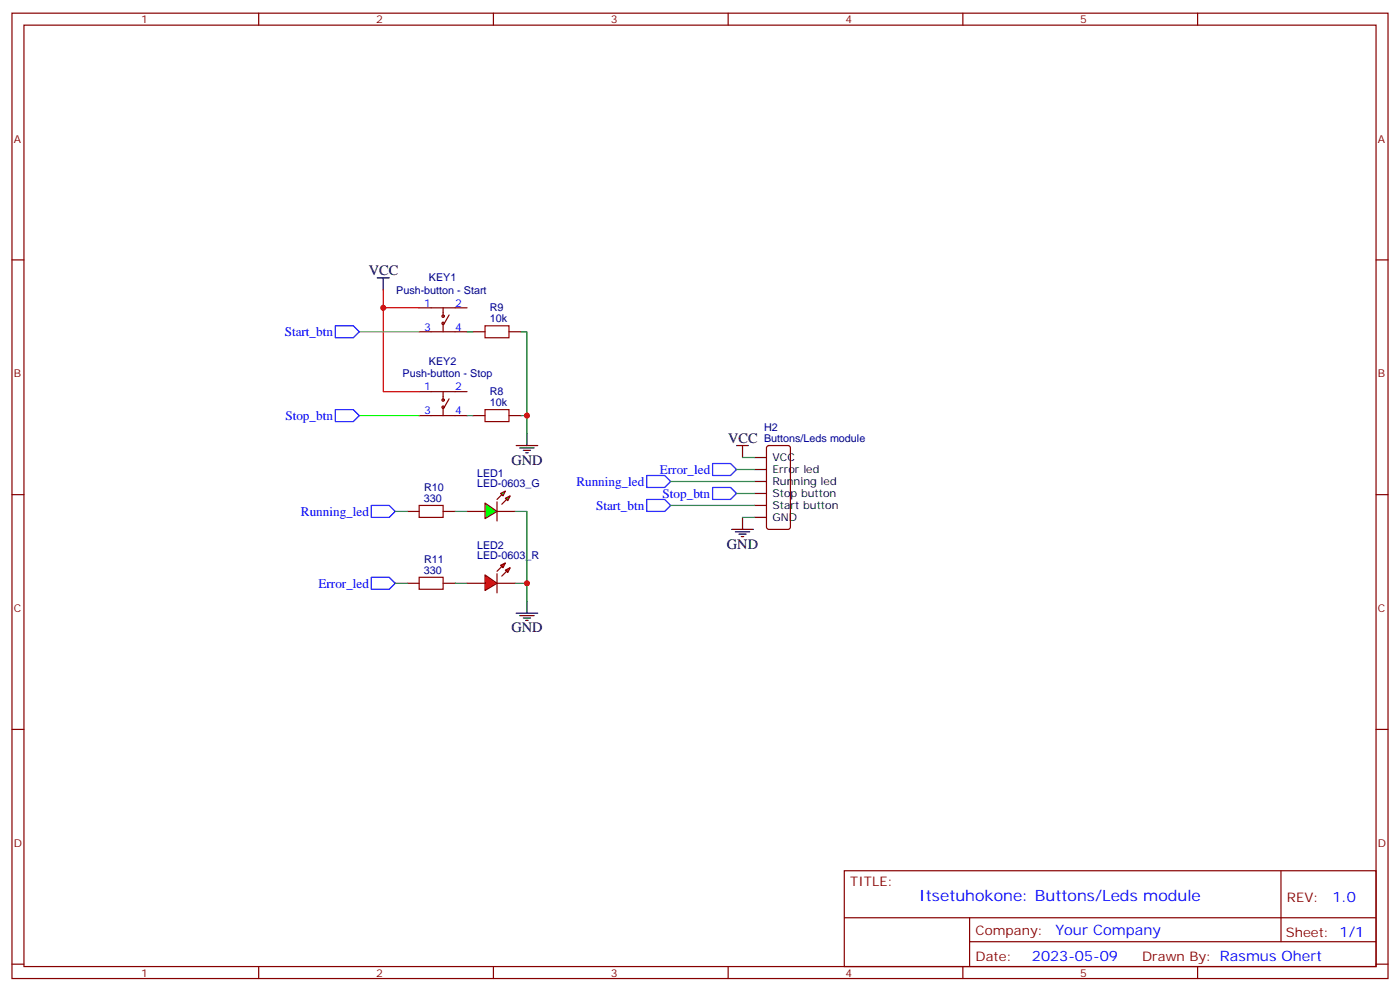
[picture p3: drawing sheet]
<svg xmlns="http://www.w3.org/2000/svg" width="412mm" height="292mm" viewBox="0 0 412 292" stroke-linecap="round" stroke-linejoin="round" font-family="sans-serif">
<g fill="none" stroke="#870000" stroke-width=".35">
<path d="M3.5 3.9h405.4v284.3h-405.4zM7.1 7.4h398.2v277.3h-398.2zM76.2 3.9v3.5M145.3 3.9v3.5M214.5 3.9v3.5M283.6 3.9v3.5M352.8 3.9v3.5M3.5 76.6h3.6M405.3 76.6h3.6M123.5 97.7h14.1M123.5 90.7h14.1M130.5 90.7v2.4"/>
<path d="M130.5 95.3v2.4M132.3 92.8l-1.4 2.5M139.3 97.7h3.6M149.9 97.7h3.6M123.5 115.4h14.1M130.5 115.4v2.4M130.5 119.9v2.5M132.3 117.5l-1.4 2.4M123.5 122.4h14.1M139.3 122.4h3.6M149.9 122.4h3.6M3.5 145.7h3.6"/>
<path d="M405.3 145.7h3.6M3.5 214.8h3.6M405.3 214.8h3.6M248.7 256.5h156.6v28.2h-156.6zM377.3 256.5v20.9M248.7 270.3h156.5M285.6 277.4h119.6M285.6 270.3v14.1M3.5 284h3.6M76.2 284.7v3.5M145.3 284.7v3.5M214.5 284.7v3.5"/>
<path d="M283.6 284.7v3.5M352.8 284.7v3.5M405.3 284h3.6"/>
<circle cx="130.5" cy="93.1" r=".35"/>
<circle cx="130.5" cy="95.3" r=".35"/>
<circle cx="130.5" cy="117.8" r=".35"/>
<circle cx="130.5" cy="119.9" r=".35"/>
</g>
<path d="M111.1 81.8h3.6M112.9 81.8v3.6M152 131.2h6.4M153.1 131.9h4.2M154.2 132.6h2.1M154.9 133.4h.7M155.2 127.7v3.5" fill="none" stroke="#000" stroke-width=".35"/>
<path d="M112.9 85.4v5.3h10.6M112.9 90.7v24.7h10.6" fill="none" stroke="#f00" stroke-width=".35"/>
<path d="M142.9 96h7v3.5h-7zM142.9 120.7h7v3.5h-7z" fill="none" stroke="#a10000" stroke-width=".35"/>
<path d="M137.6 97.7h1.7M153.5 97.7h1.7v24.7M137.6 122.4h1.7M153.5 122.4h1.7v5.3" fill="none" stroke="#008700" stroke-width=".35"/>
<path d="M105.8 97.7h17.7M105.8 122.4h17.7" fill="none" stroke="#6c0" stroke-width=".35"/>
<path d="M98.8 96h5.3l1.7 1.7-1.7 1.8h-5.3zM98.8 120.7h5.3l1.7 1.7-1.7 1.8h-5.3z" fill="none" stroke="#00f" stroke-width=".35"/>
<g fill="#f00" stroke="#870000" stroke-width=".35">
<path d="M142.9 169.3l3.5 2.5-3.5 2.1z"/>
<path d="M146.4 169v5.6z"/>
</g>
<g fill="#870000" stroke="#870000" stroke-width=".35">
<path d="M147.8 166.9l-1.4 1.4z"/>
<path d="M147.8 169.7l1.4-1.4z"/>
</g>
<g fill="#f00" stroke="#870000" stroke-width=".35">
<path d="M147.5 166.5l1.4-.7-.7 1.4z"/>
<path d="M148.9 167.9l1.4-.7-.7 1.4z"/>
</g>
<path d="M137.6 150.6h5.3M146.4 150.6h5.3M137.6 171.8h5.3M146.4 171.8h5.3" fill="none" stroke="#870000" stroke-width=".35"/>
<g fill="#0f0" stroke="#870000" stroke-width=".35">
<path d="M148.9 146.8l1.4-.7-.7 1.4z"/>
<path d="M147.5 145.3l1.4-.7-.7 1.5z"/>
</g>
<g fill="#870000" stroke="#870000" stroke-width=".35">
<path d="M147.8 148.5l1.4-1.4z"/>
<path d="M146.4 147.1l1.4-1.4z"/>
</g>
<path d="M146.4 147.8v5.7z" fill="#f00" stroke="#870000" stroke-width=".35"/>
<path d="M142.9 148.2l3.5 2.4-3.5 2.2z" fill="#0f0" stroke="#870000" stroke-width=".35"/>
<path d="M123.5 148.9h7v3.5h-7zM123.5 170h7v3.6h-7z" fill="none" stroke="#a10000" stroke-width=".35"/>
<path d="M226 131.4l.5-.2h5.6l.7 .5v23.5l-.4 .7h-5.9l-.7-.4v-23.6zM119.9 150.6h3.6M130.5 150.6h3.6M119.9 171.8h3.6M130.5 171.8h3.6" fill="none" stroke="#870000" stroke-width=".35"/>
<path d="M217 138.3h5.2M218.7 134.8h3.5M116.4 150.6h3.5M134.1 150.6h3.5M151.7 150.6h3.5v21.2M197.6 148.9h24.6M197.6 141.8h24.6M217 145.3h5.2M218.7 152.4h3.5M116.4 171.8h3.5M134.1 171.8h3.5M151.7 171.8h3.5v5.3" fill="none" stroke="#008700" stroke-width=".35"/>
<g fill="none" stroke="#000" stroke-width=".35">
<path d="M217 131.2h3.5M218.7 131.2v3.6M222.2 134.8h3.6M222.2 138.3h3.6M215.5 155.9h6.4M216.6 156.6h4.2M217.7 157.3h2.1M218.4 158h.7M218.7 152.4v3.5M222.2 141.8h3.6M222.2 145.3h3.6M222.2 148.9h3.6"/>
<path d="M222.2 152.4h3.6M155.2 177.1v3.5M152 180.6h6.4M153.1 181.3h4.2M154.2 182h2.1M154.9 182.7h.7"/>
</g>
<path d="M209.9 136.5h5.3l1.8 1.8-1.8 1.8h-5.3zM109.4 148.9h5.3l1.7 1.7-1.7 1.8h-5.3zM190.5 147.1h5.3l1.8 1.8-1.8 1.7h-5.3zM190.5 140.1h5.3l1.8 1.7-1.8 1.8h-5.3zM209.9 143.6h5.3l1.8 1.7-1.8 1.8h-5.3zM109.4 170h5.3l1.7 1.8-1.7 1.8h-5.3z" fill="none" stroke="#00f" stroke-width=".35"/>
<g fill="#c00">
<circle cx="112.9" cy="90.7" r=".88"/>
<circle cx="155.2" cy="122.4" r=".88"/>
<circle cx="155.2" cy="171.8" r=".88"/>
</g>
<text font-size="4.6" fill="#00f" x="270.8" y="265.5">Itsetuhokone: Buttons/Leds module</text>
<g font-size="4.2">
<text x="108.7" y="81.1">VCC</text>
<text x="214.5" y="130.5">VCC</text>
<text x="150.6" y="136.9">GND</text>
<text x="214.1" y="161.6">GND</text>
<text x="150.6" y="186.3">GND</text>
</g>
<g font-size="4.2" fill="#00f">
<text x="392.5" y="265.7">1.0</text>
<text x="310.9" y="275.3">Your Company</text>
<text x="304" y="283.1">2023-05-09</text>
</g>
<g font-size="3.9" fill="#00f">
<text x="83.9" y="99">Start_btn</text>
<text x="84.1" y="123.7">Stop_btn</text>
<text x="169.8" y="143.1">Running_led</text>
<text x="194.4" y="139.5">Error_led</text>
<text x="195.2" y="146.6">Stop_btn</text>
<text x="88.6" y="151.9">Running_led</text>
<text x="175.6" y="150.1">Start_btn</text>
<text x="93.8" y="173">Error_led</text>
</g>
<g font-size="3.9" fill="#800">
<text x="250.5" y="261.1">TITLE:</text>
<text x="379.1" y="265.7">REV:</text>
<text x="287.4" y="275.3">Company:</text>
<text x="378.7" y="275.9">Sheet: 1/1</text>
<text x="287.4" y="282.9">Date:</text>
<text x="336.4" y="283">Drawn By: Rasmus Ohert</text>
</g>
<g font-size="3.2" fill="#800">
<text x="41.6" y="6.9">1</text>
<text x="110.8" y="6.9">2</text>
<text x="179.9" y="6.9">3</text>
<text x="249.1" y="6.9">4</text>
<text x="318.2" y="6.9">5</text>
<text x="4.1" y="42">A</text>
<text x="405.9" y="42">A</text>
<text x="4.1" y="111.1">B</text>
<text x="405.9" y="111.1">B</text>
<text x="4.1" y="180.3">C</text>
<text x="405.9" y="180.3">C</text>
<text x="4.1" y="249.4">D</text>
<text x="405.9" y="249.4">D</text>
<text x="41.6" y="287.7">1</text>
<text x="110.8" y="287.7">2</text>
<text x="179.9" y="287.7">3</text>
<text x="249.1" y="287.7">4</text>
<text x="318.2" y="287.7">5</text>
</g>
<g font-size="3.2" fill="#000080">
<text x="126.3" y="82.8">KEY1</text>
<text x="116.7" y="86.5">Push-button - Start</text>
<text x="144.3" y="94.9">10k</text>
<text x="144.3" y="91.7">R9</text>
<text x="126.3" y="107.5">KEY2</text>
<text x="118.6" y="111.2">Push-button - Stop</text>
<text x="144.3" y="119.6">10k</text>
<text x="144.3" y="116.4">R8</text>
<text x="225.1" y="130.2">Buttons/Leds module</text>
<text x="225.1" y="127">H2</text>
<text x="140.5" y="143.6">LED-0603_G</text>
<text x="140.5" y="140.4">LED1</text>
<text x="124.9" y="147.8">330</text>
<text x="124.9" y="144.6">R10</text>
<text x="140.5" y="161.6">LED2</text>
<text x="124.9" y="165.8">R11</text>
<text x="140.5" y="164.7">LED-0603_R</text>
<text x="124.9" y="169">330</text>
</g>
<g font-size="3.2" fill="#00f">
<text x="125" y="90.3">1</text>
<text x="134.1" y="90.3">2</text>
<text x="125" y="97.4">3</text>
<text x="134.1" y="97.4">4</text>
<text x="125" y="115">1</text>
<text x="134.1" y="115">2</text>
<text x="125" y="122.1">3</text>
<text x="134.1" y="122.1">4</text>
</g>
<g font-size="3.2">
<text x="227.5" y="135.8">VCC</text>
<text x="227.5" y="139.3">Error led</text>
<text x="227.5" y="142.9">Running led</text>
<text x="227.5" y="146.4">Stop button</text>
<text x="227.5" y="149.9">Start button</text>
<text x="227.5" y="153.5">GND</text>
</g>
</svg>
